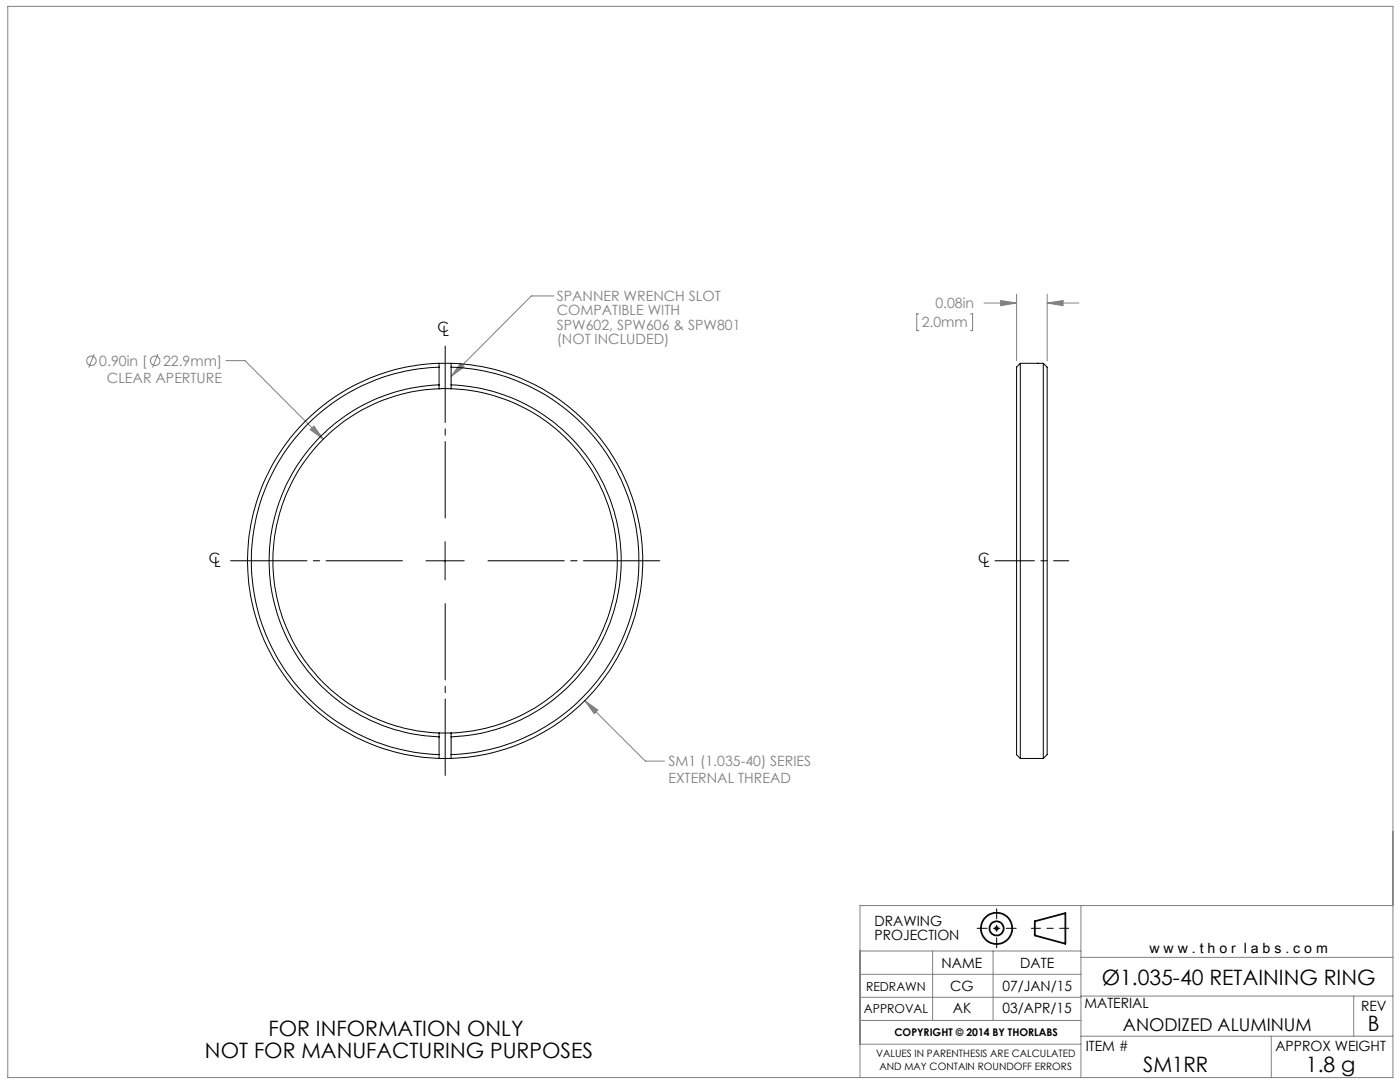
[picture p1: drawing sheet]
<svg xmlns="http://www.w3.org/2000/svg" width="279mm" height="216mm" viewBox="0 0 279 216" stroke-linecap="round" stroke-linejoin="round" font-family="sans-serif">
<path d="M85 111.9h7.6M88.8 108.1v7.6M198.4 185.2h1M198.5 184.9l.7 .7M198.9 184.7v1M199.2 184.9l-.7 .7" fill="none" stroke="#000" stroke-width=".2"/>
<g fill="none" stroke="#000" stroke-width=".35">
<path d="M206.5 183.8l6.1-1.6v6.1l-6.1-1.6z"/>
<circle cx="198.9" cy="185.2" r="3.1"/>
<circle cx="198.9" cy="185.2" r="1.4"/>
</g>
<path d="M205.8 185.2h7.5" fill="none" stroke="#000" stroke-width=".2" stroke-dasharray="15.2 1.3 1.3 1.3" stroke-dashoffset="13.4"/>
<path d="M195 185.2h7.8M198.9 181.3v7.8" fill="none" stroke="#000" stroke-width=".2" stroke-dasharray="15.2 1.3 1.3 1.3" stroke-dashoffset="13.2"/>
<g fill="none" stroke="#808080" stroke-width=".2">
<path d="M1.6 1.3h276.4v213.7h-276.4zM110.6 59.1h-4.6l-16 16M199.7 60l3.2 .5-3.2 .5zM202.9 58.7v13.3M209 58.7v13.3M18.8 70.7l-1.1 2.6M31.5 70.7l-1.1 2.6M45.1 72h3.8l15.6 15.6M91.9 72.5l.7 .7-2.6 1.9zM183.4 62.6h-.4v3.4h.4M193.7 62.6h.4v3.4h-.4M196.4 60.5h6.5"/>
<path d="M209 60.5l3.2-.5v1zM209 60.5h6.3M61.9 85.7l.8-.7 1.8 2.6zM116.7 139.8l2.6 1.9-.7 .7zM116.7 139.8l12.1 12.1h3.8M171.6 189.8h44.1M171.6 199h44.1M171.6 194.4h44.1M186.1 189.8v13.8M198.2 189.8v13.8M215.7 198.8h62.3M215.7 180.7v34.3"/>
<path d="M215.7 191h62.3M270.2 198.8v8M278 180.7h-106.4v34.3M171.6 203.6h44.1M171.6 208.4h44.1M215.7 206.8h62.3M253.7 206.8v8.2"/>
<circle cx="18.3" cy="72" r=".94"/>
<circle cx="31" cy="72" r=".94"/>
</g>
<path d="M81.2 111.9h-36.1M88.9 104.3v-36.2M88.9 119.5v36.1M96.5 111.9h36.1" fill="none" stroke="#000" stroke-width=".2" stroke-dasharray="15.2 1.3 1.3 1.3" stroke-dashoffset="-.9"/>
<path d="M198.6 111.9h14.7" fill="none" stroke="#000" stroke-width=".2" stroke-dasharray="15.2 1.3 1.3 1.3" stroke-dashoffset="7.4"/>
<g fill="#808080">
<path d="M91.9 72.5l.7 .7-2.6 1.9z"/>
<path d="M61.9 85.7l2.6 1.9-1.8-2.6zM116.7 139.8l1.9 2.6 .7-.7zM199.7 60l3.2 .5-3.2 .5zM209 60.5l3.2-.5v1z"/>
</g>
<g fill="none" stroke="#000" stroke-width=".2">
<path d="M87.6 73.3a38.7 38.7 0 0 0-37.4 38.6 38.7 38.7 0 0 0 37.4 38.7M87.6 76.8a35.1 35.1 0 0 0-33.9 35.1 35.1 35.1 0 0 0 33.9 35.1M87.6 77.6a34.4 34.4 0 0 0-33.1 34.3 34.4 34.4 0 0 0 33.1 34.4M87.6 72.5a39.4 39.4 0 0 0-38.2 39.4 39.4 39.4 0 0 0 38.2 39.4M87.6 72.5h2.4M87.6 77.6h2.4M87.6 72.5v5.1M90 73.3a38.7 38.7 0 0 1 37.5 38.6 38.7 38.7 0 0 1-37.5 38.7M90 76.8a35.1 35.1 0 0 1 34 35.1 35.1 35.1 0 0 1-34 35.1M90 72.5a39.4 39.4 0 0 1 38.3 39.4 39.4 39.4 0 0 1-38.3 39.4M90 77.6a34.4 34.4 0 0 1 33.2 34.3 34.4 34.4 0 0 1-33.2 34.4M90 72.5v5.1"/>
<path d="M203.6 72.5v78.8M203.6 72.5l-.7 .7v77.4l.7 .7M203.6 72.5h4.6M207.1 72.5h.1M208.2 72.5v78.8M208.2 72.5l.8 .8v77.3l-.8 .7M87.6 151.3h2.4M87.6 146.3h2.4M87.6 146.3v5M90 146.3v5M203.6 151.3h4.6M207.1 151.3h.1"/>
</g>
<g font-size="4.2">
<text x="219.9" y="196.5">Ø1.035-40 RETAINING RING</text>
<text x="53.6" y="206.8">FOR INFORMATION ONLY</text>
<text x="273" y="205.8">B</text>
<text x="40.9" y="211">NOT FOR MANUFACTURING PURPOSES</text>
<text x="228.1" y="213.9">SM1RR</text>
<text x="260.6" y="213.9">1.8 g</text>
</g>
<text font-size="3.5" x="224.1" y="205.8">ANODIZED ALUMINUM</text>
<g font-size="2.8" fill="#808080">
<text x="111.1" y="60.1">SPANNER WRENCH SLOT</text>
<text x="111.1" y="62.9">COMPATIBLE WITH</text>
<text x="111.1" y="65.8">SPW602, SPW606 &amp; SPW801</text>
<text x="183.9" y="65.3">2.0mm</text>
<text x="186.7" y="61.6">0.08in</text>
<text x="111.1" y="68.6">(NOT INCLUDED)</text>
<text x="19.8" y="73">0.90in [</text>
<text x="21.3" y="76.4">CLEAR APERTURE</text>
<text x="32.5" y="73">22.9mm]</text>
<text x="133.4" y="152.9">SM1 (1.035-40) SERIES</text>
<text x="133.4" y="156.3">EXTERNAL THREAD</text>
</g>
<g font-size="2.8">
<text x="87.3" y="66.3">C</text>
<text x="88.3" y="67.1">L</text>
<text x="41.7" y="112.4">C</text>
<text x="42.7" y="113.2">L</text>
<text x="195.2" y="112.4">C</text>
<text x="196.2" y="113.2">L</text>
<text x="174.5" y="184.8">DRAWING</text>
<text x="174.5" y="187.6">PROJECTION</text>
<text x="229.4" y="190.2">w w w . t h o r l a b s . c o m</text>
<text x="187.9" y="193.2">NAME</text>
<text x="189.7" y="197.7">CG</text>
<text x="200.1" y="197.7">07/JAN/15</text>
<text x="203.6" y="193.2">DATE</text>
<text x="190.1" y="202.2">AK</text>
<text x="200.1" y="202.2">03/APR/15</text>
<text x="216.4" y="201.2">MATERIAL</text>
<text x="271.6" y="201.8">REV</text>
<text x="216.7" y="209.7">ITEM #</text>
<text x="254.5" y="209.7">APPROX WEIGHT</text>
</g>
<g font-size="2.5">
<text x="172.9" y="197.7">REDRAWN</text>
<text x="172.4" y="202.2">APPROVAL</text>
</g>
<text font-size="2.1" x="178.5" y="206.8">COPYRIGHT © 2014 BY THORLABS</text>
<g font-size="2">
<text x="174.8" y="211">VALUES IN PARENTHESIS ARE CALCULATED</text>
<text x="175.5" y="213.5">AND MAY CONTAIN ROUNDOFF ERRORS</text>
</g>
</svg>
